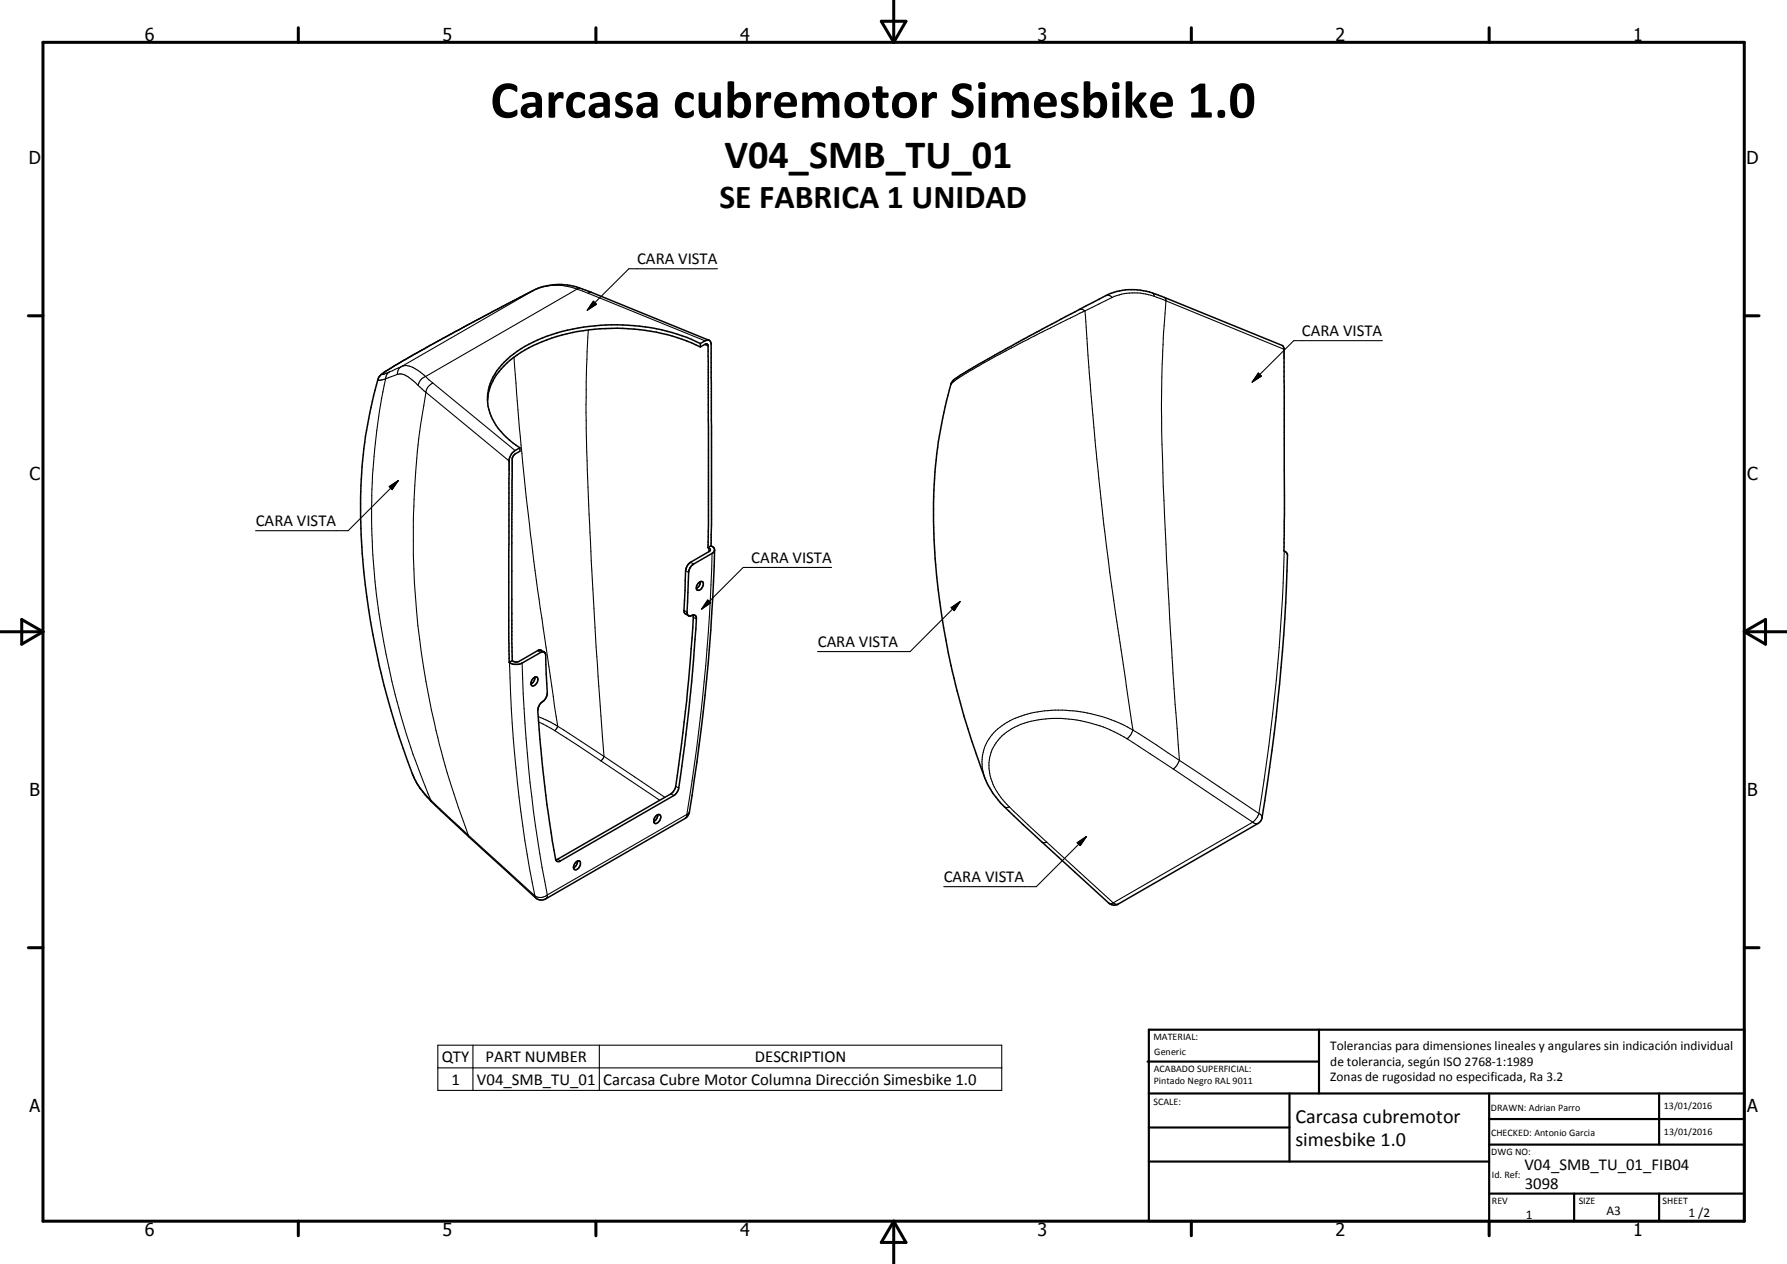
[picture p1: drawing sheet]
<svg xmlns="http://www.w3.org/2000/svg" width="420mm" height="297mm" viewBox="0 0 420 297" stroke-linecap="round" stroke-linejoin="round" font-family="sans-serif">
<g fill="none" stroke="#000" stroke-width=".35">
<path d="M166.7 80l-27.6-11.3a17.1 17.1 0 0 0-9.2-1.8 12.2 12.2 0 0 0-4.6 1.4l-15.6 8.2-16.7 9.3a12.5 12.5 0 0 0-3.9 2.9 107.6 107.6 0 0 0-4.2 36.9 179.3 179.3 0 0 0 12.8 58l.5 .8a37.4 37.4 0 0 0 7.7 8.2l20 18.4a2.05 2.05 0 0 0 2.4 .2l32.8-18.9 .5-.4 .4-.7a449.9 449.9 0 0 0 6-62M164.7 80.7a47.6 47.6 0 0 0-39.3-.3 18.6 18.6 0 0 0-10.1 9.7 11 11 0 0 0 3.1 12l2.2 2 1.6 1.1M164.7 81.5l1.4-.7 .4 .4 .1 42.4-.2 5.1M164.7 81.5a47.4 47.4 0 0 0-40.4 .2 18.4 18.4 0 0 0-9.1 9.3l-.4 1.5-.2 1.6M164.7 80.7v.8M164.7 80.7a2.4 2.4 0 0 1 2-.8l.3 .3 .2 .5 .1 42.6-.1 5M224.2 89.3l3.5-2.3 9.3-5.3 23-12.2a14.1 14.1 0 0 1 11.7-.4l30 12.3 .2 .5 .1 8.9-.1 38.7 .8 .7a425 425 0 0 1-6.1 62.5l-.8 .8-32.8 18.9a1.99 1.99 0 0 1-2.4-.2l-22.3-20.5a25.6 25.6 0 0 1-6.3-7.8 175.9 175.9 0 0 1-12.4-68.7 101 101 0 0 1 4.2-25.4zM122.2 105.2v.8a2.3 2.3 0 0 0-1.8 1.7v47.5M122.2 105.2l-1.8 1.3-.7 1.4v47.8M164.2 137a.65 .65 0 0 1 .9-.3 .65 .65 0 0 1 .2 1l-.6 .8a.59 .59 0 0 1-1-.2l.1-.6zM164.7 136.7l-.2 .8-.8 .8M166.4 128.7l.6 .5-.2 .3-4.5 2.7-.9 1.2-.2 .7-.4 9.5 .1 .5 1 .6"/>
<path d="M167.2 128.3l-.8 .4M167.2 128.3l.2 .1a.89 .89 0 0 1 .6 .9M168 129.3l-.4 .7-4.5 2.5-.8 .9-.4 1-.4 9.4a.82 .82 0 0 0 .5 .9 .82 .82 0 0 0 1-.2M119.7 155.7l1.1 .4 1.4-.1 4.9-2.7a.71 .71 0 0 1 .8-.1 .71 .71 0 0 1 .4 .8l.3 9.2a3.9 3.9 0 0 1-1.6 2.2l-.5 1a285.3 285.3 0 0 0 4.2 35.7M120.4 155.2l-.7 .5M125.5 159.3l.2-.1a.61 .61 0 0 1 .7 .2 .61 .61 0 0 1 0 .7 1 1 0 0 1-1.5 .9 1.63 1.63 0 0 1 .6-1.7zM125.8 159.1l-.3 1.1-.7 .5M128 153.2l-.8-.4h-.6l-4.7 2.7-.8 .1-.7-.4M163 144.5l.4 .1 .2 .3a359.4 359.4 0 0 1-4.1 40.8l-.8 1.1-27.1 15.6h-.6l-.3-.3M163 144.5l-.1 3a418.8 418.8 0 0 1-4.1 37.5l-.5 1-.6 .6-27 15.5M154.2 191.8l.7-.4a1.1 1.1 0 0 1-.2 1.9l-.5 .2a1 1 0 0 1 0-1.7zM154.6 191.4l-.1 .9-.8 .7"/>
<path d="M135.3 202.7l.5-.4h.4a1.26 1.26 0 0 1-.5 2 .59 .59 0 0 1-.8-.1 .59 .59 0 0 1 0-.8zM135.8 202.4l-.3 1-.6 .6"/>
</g>
<g fill="none" stroke="#000" stroke-width=".25">
<path d="M119 71.5h.1M119 71.5l-22 12-5.7 3.3-1.5 1.2 1.8-.6M125.3 68.3a13.2 13.2 0 0 1 11.7 .1l1.3 .5M125.3 68.3l-6.3 3.2M125.3 68.3h.1M125.3 68.3l-30.9 17.8M136.3 67.7l-.5 .1-35.7 20.7M138.3 68.9l27.5 11.2M138.3 77.6a347.8 347.8 0 0 0-.2 32.7l.9 21.4a1447 1447 0 0 0 3 46.1M139.1 68.7h-.3l-.5 .2M139.5 70.8l.7 .7-2.1 1.4zM168.7 63.2h-20.8l-9.8 9.7"/>
<path d="M253.8 72.7h.6l.7 .4M255.1 73.1l-14.6 7.2-11.4 6.3a27 27 0 0 0-5.4 3.5l-.1 .3M255.1 73.1l1 14.5 1.5 17.3 1.9 18.5 1.4 11.2 5.5 37M260 69.5l.6-.1 .9 .5M261.5 69.9l-6.4 3.2M271 68.9l.4 .7M271.4 69.6l2.7 1.1M271.4 69.6a13.4 13.4 0 0 0-9.9 .3M273.8 69.9l.3 .8M274.1 70.7l27.8 11.4M274.1 70.7l-.6 10.2a349.6 349.6 0 0 0 .2 36.7 1695.7 1695.7 0 0 0 3.6 61.1l-.6 1.1-.8 .9M88.8 89.2l.2 .2"/>
<path d="M91.6 87.4a1.87 1.87 0 0 0-.9 1.6 157.8 157.8 0 0 0 .8 68 172 172 0 0 0 9.9 31.4M93.5 88a3.9 3.9 0 0 1 3.4 1.3l1.4 1.3M93.5 88l-3 1.1-1.6 .2M94.4 86.1a4 4 0 0 1 4 1l1.7 1.4M94.4 86.1l-.7 .7-.2 1.2M94.4 86.1l-2.8 1.3M98.3 90.6l1.8 1.6M100.1 88.5l1.7 1.5M100.1 88.5l-.9 .4-.4 .6-.5 1.1M100.1 92.2l19.6 16.1M100.1 92.2a196.3 196.3 0 0 0 10 104.1M101.8 90l19.3 15.9"/>
<path d="M101.8 90a2.66 2.66 0 0 0-1.7 2.2M120.9 83.9l1.2 16.7a950.4 950.4 0 0 0 8 63l1 7.1M165.7 81l.8 .3M295.9 87.7l.7 .7-2.2 1.4zM301.9 81.8v2.4M301.9 82.1h.1M325 80.1h-20.8l-9.8 9.7M91.5 114.3l2.1-1.4-1.4 2.2zM93.6 112.9l-11.7 11.8h-21.8M119.7 108.3h.1M119.7 107.9v2.5M161.2 134.1l.7 .4"/>
<path d="M162.4 132.1l.7 .4M166.7 128.8l-.1 .9M167.4 130a451.8 451.8 0 0 1-5.9 61.4M195.5 133.3h-20.8l-9.7 9.8M302 129.5a464.9 464.9 0 0 1-6 61.7M119.8 155.7a317.2 317.2 0 0 0 6 54.8M122.8 155.8a327.1 327.1 0 0 0 5.9 54.5M126.4 152.9l.7 .4M160.8 143.4l.7 .4M163 145.1l.7 .4M166.4 141l.7 .7-2.1 1.4zM223.6 142.8l2.2-1.4-1.4 2.1z"/>
<path d="M225.8 141.4l-11.8 11.7h-21.8M126.6 168.4l2.9 1.3 1.6 1M126.6 169.7l3.9 2M130.5 171.7l24.6 16.3M131.1 170.7l-.6 1M131.1 170.7l10.9 7.1M142 177.8l14.3 9.6M142 177.8l-.7 1M265 173.6a35.2 35.2 0 0 0-6.4-3 26.8 26.8 0 0 0-20.1 .3 10 10 0 0 0-4.4 14.6l1.2 1.8 1.5 1.8 9.3 8.8M265 173.6l10.9 7.1M266.4 171.6l-.6 1.1-.8 .9M266.4 171.6a33.7 33.7 0 0 0-25.6-3.6 13.8 13.8 0 0 0-9.3 7.7 10.3 10.3 0 0 0 .1 7.3"/>
<path d="M266.4 171.6l5.5 3.5 24.1 16.1M96.9 181.8a17.2 17.2 0 0 0 5.4 7.2l7.8 7.3M110.1 196.3l.2 .4M110.1 196.3l15.7 14.2M157.7 186.6l.7 .3M158.9 184.8l.7 .4M161.5 191.4l-32.8 18.9M161.5 191.4l-.1 .5-.3 .4M162.1 190.9l-.6 .5M236.1 189.6l.5 .2 .7-.2M245 197.9l.3 .1 .8-.1M246.1 197.9l15.6 14.3"/>
<path d="M253.3 198l2.1-1.4-1.4 2.1zM255.4 196.6l-11.7 11.8h-21.8M275.9 180.7l18.6 12.5M294.5 193.2l.5 .3h.8M294.5 193.2l-32.8 19M296 191.2l.7 .6v.3M296 191.2l-.4 .9-1.1 1.1M125.8 210.5l.1 .5M128.7 210.3a2.45 2.45 0 0 1-2.9 .2M128.7 210.3l-.1 .5-.3 .4M131.1 201.9l.7 .4M260.6 212.2a.83 .83 0 0 0 1.1 0"/>
<path d="M261.7 212.2l.7 .3 .6-.1M102.9 245.6h132.6v10.6h-132.6zM102.9 251h132.6M111.2 245.6v10.6M140.9 245.6v10.6"/>
</g>
<g fill="none" stroke="#000" stroke-width=".71">
<path d="M10.1 9.9h400v277.1h-400zM70.1 6.5v3.4M140.1 6.5v3.4M207.2 5h5.8l-2.9 4.9zM210.1 0v9.9M280.1 6.5v3.4M350.1 6.5v3.4M6.7 74.2h3.4M410.1 74.2h3.5M.1 148.5h10M5.1 145.6l5 2.9-5 2.9zM410.1 148.5h10"/>
<path d="M410.1 148.5l5-2.9v5.8zM6.7 222.7h3.4M410.1 222.7h3.5M70.1 287v3.4M140.1 287v3.4M210.1 287v10M210.1 287l2.9 5h-5.8zM280.1 287v3.4M350.1 287v3.4"/>
</g>
<g fill="none" stroke="#000" stroke-width=".51">
<path d="M269.8 249.5h40.3M270.1 242h140v45h-140zM270.1 257h140M303.2 257v16M310.1 242v15M350.1 257v30M390.1 257v12M270.1 265h33.1M270.1 273h80M350.1 269h60M350.1 263h60M350.1 280.5h60"/>
<path d="M370.1 280.5v6.5M390.1 280.5v6.5"/>
</g>
<path d="M139.5 70.8l.7 .7-2.1 1.4zM295.9 87.7l.7 .7-2.2 1.4zM91.5 114.3l2.1-1.4-1.4 2.2zM166.4 141l.7 .7-2.1 1.4zM223.6 142.8l2.2-1.4-1.4 2.1zM253.3 198l2.1-1.4-1.4 2.1z" fill="#000"/>
<text font-size="12.6" x="115.3" y="27.6">Carcasa cubremotor Simesbike 1.0</text>
<text font-size="9.4" x="170.3" y="39.4">V04_SMB_TU_01</text>
<text font-size="7.9" x="169.2" y="48.9">SE FABRICA 1 UNIDAD</text>
<g font-size="4.7">
<text x="304.6" y="263.9">Carcasa cubremotor</text>
<text x="304.6" y="269.3">simesbike 1.0</text>
</g>
<g font-size="4.2">
<text x="34" y="9.6">6</text>
<text x="104" y="9.6">5</text>
<text x="174" y="9.6">4</text>
<text x="244" y="9.6">3</text>
<text x="314" y="9.6">2</text>
<text x="384" y="9.6">1</text>
<text x="6.8" y="38.7">D</text>
<text x="410.6" y="38.7">D</text>
<text x="7" y="112.9">C</text>
<text x="410.8" y="112.9">C</text>
<text x="7" y="187.1">B</text>
<text x="410.8" y="187.1">B</text>
<text x="7" y="261.4">A</text>
<text x="410.8" y="261.4">A</text>
<text x="34" y="290.4">6</text>
<text x="104" y="290.4">5</text>
<text x="174" y="290.4">4</text>
<text x="244" y="290.4">3</text>
<text x="314" y="290.4">2</text>
<text x="384" y="290.4">1</text>
</g>
<g font-size="3.9">
<text x="149.8" y="62.1">CARA VISTA</text>
<text x="306.1" y="79">CARA VISTA</text>
<text x="60.1" y="123.7">CARA VISTA</text>
<text x="176.6" y="132.3">CARA VISTA</text>
<text x="192.3" y="152.1">CARA VISTA</text>
<text x="221.9" y="207.3">CARA VISTA</text>
<text x="103.9" y="249.6">QTY</text>
<text x="114.1" y="249.6">PART NUMBER</text>
<text x="177.5" y="249.6">DESCRIPTION</text>
<text x="106.1" y="254.9">1</text>
<text x="112.1" y="254.9">V04_SMB_TU_01</text>
<text x="141.8" y="254.9">Carcasa Cubre Motor Columna Dirección Simesbike 1.0</text>
<text x="358.5" y="275">V04_SMB_TU_01_FIB04</text>
<text x="358.5" y="279.4">3098</text>
</g>
<g font-size="3.1">
<text x="312.7" y="246.8">Tolerancias para dimensiones lineales y angulares sin indicación individual</text>
<text x="312.7" y="250.4">de tolerancia, según ISO 2768-1:1989</text>
<text x="312.7" y="254">Zonas de rugosidad no especificada, Ra 3.2</text>
<text x="358.7" y="286.5">1</text>
<text x="377.7" y="285.6">A3</text>
<text x="397" y="285.9">1 /2</text>
</g>
<g font-size="2.4">
<text x="271.2" y="244.4">MATERIAL:</text>
<text x="271.3" y="252">ACABADO SUPERFICIAL:</text>
<text x="271.4" y="247.9">Generic</text>
<text x="271.3" y="254.6">Pintado Negro RAL 9011</text>
<text x="271.2" y="259.7">SCALE:</text>
<text x="350.6" y="261">DRAWN: Adrian Parro</text>
<text x="391.2" y="260.6">13/01/2016</text>
<text x="350.6" y="267">CHECKED: Antonio Garcia</text>
<text x="391.2" y="266.7">13/01/2016</text>
<text x="350.6" y="271.4">DWG NO:</text>
<text x="350.8" y="276.9">Id. Ref:</text>
<text x="350.8" y="282.8">REV</text>
<text x="371.2" y="282.9">SIZE</text>
<text x="390.9" y="282.9">SHEET</text>
</g>
</svg>
